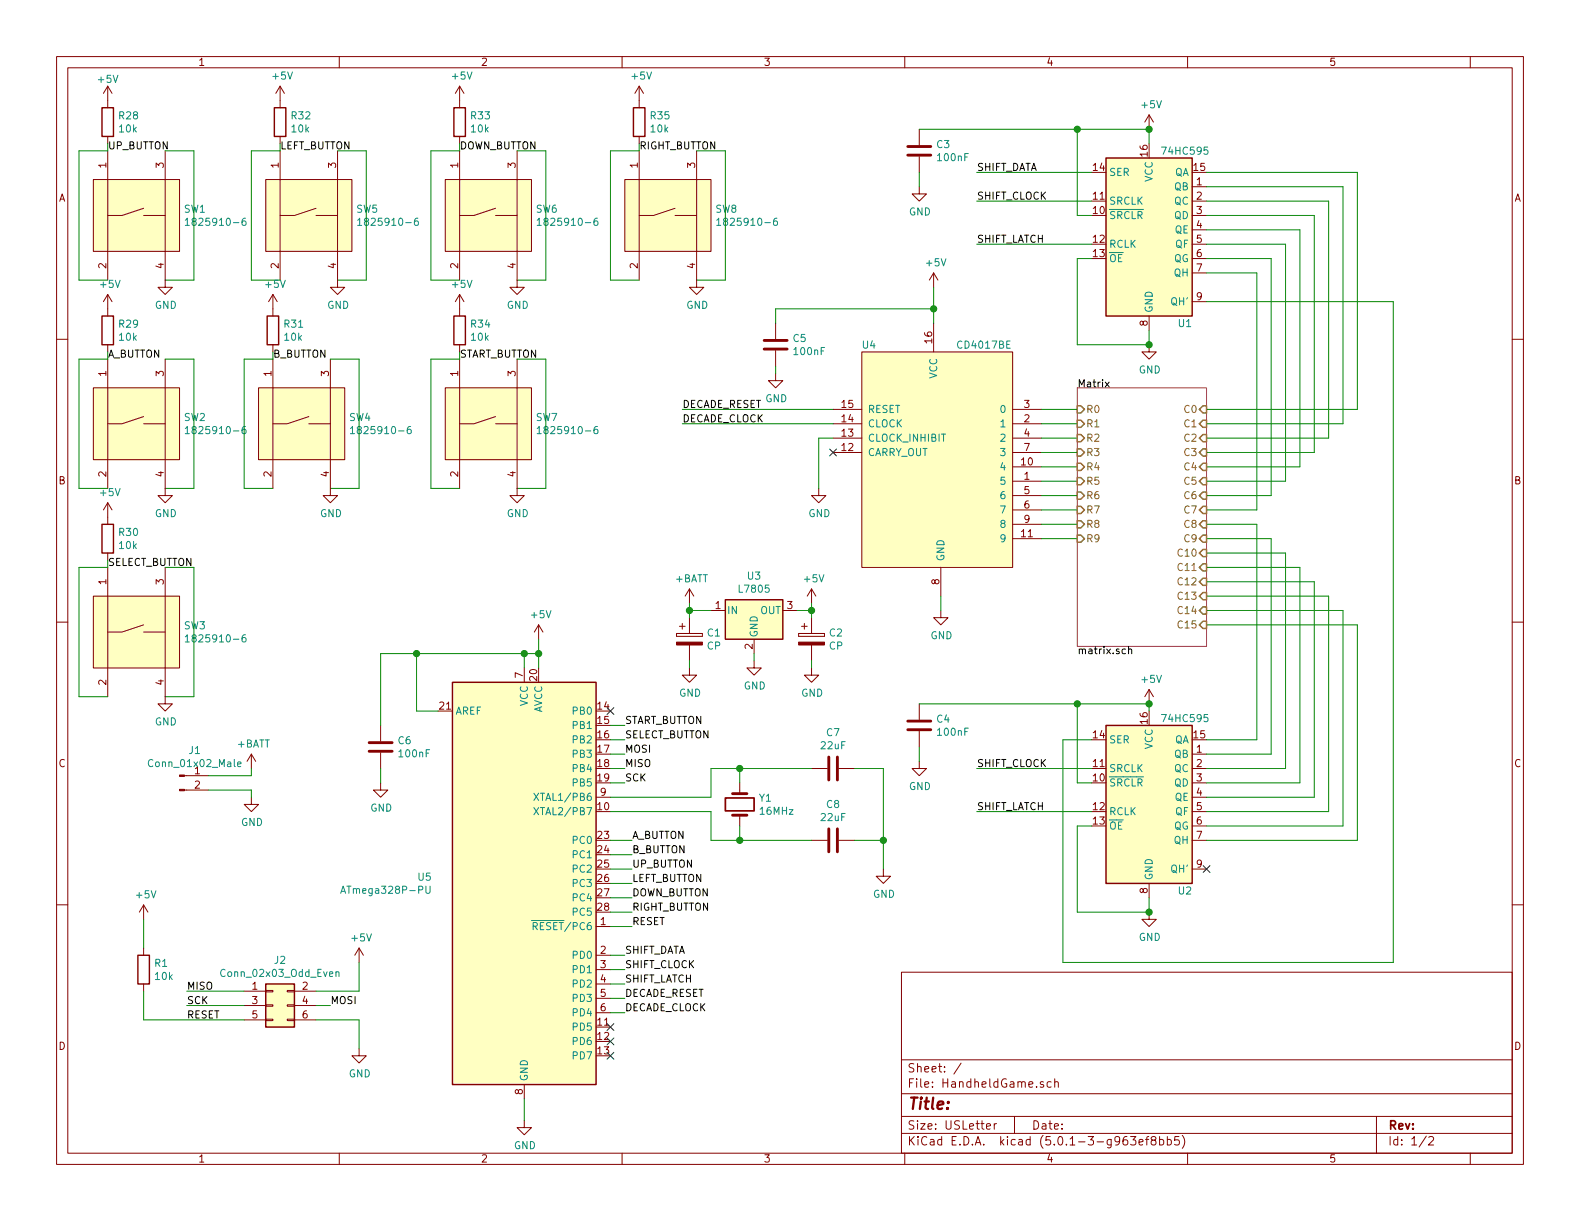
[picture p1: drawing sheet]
EESchema Schematic File Version 4
LIBS:HandheldGame-cache
EELAYER 26 0
EELAYER END
$Descr USLetter 11000 8500
encoding utf-8
Sheet 1 2
Title ""
Date ""
Rev ""
Comp ""
Comment1 ""
Comment2 ""
Comment3 ""
Comment4 ""
$EndDescr
$Comp
L 74xx:74HC595 U2
U 1 1
P 8000 5550
F 0 "U2" H 8250 4900 50  0000 C CNN
F 1 "74HC595" H 8250 6100 50  0000 C CNN
F 2 "Housings_DIP:DIP-16_W7.62mm" H 8000 5550 50  0001 C CNN
F 3 "http://www.ti.com/lit/ds/symlink/sn74hc595.pdf" H 8000 5550 50  0001 C CNN
	1    8000 5550
	1    0    0    -1  
$EndComp
Wire Wire Line
	8400 5150 8750 5150
Wire Wire Line
	8750 5150 8750 3650
Wire Wire Line
	8750 3650 8400 3650
Wire Wire Line
	8400 3750 8850 3750
Wire Wire Line
	8850 3750 8850 5250
Wire Wire Line
	8850 5250 8400 5250
Wire Wire Line
	8400 3850 8950 3850
Wire Wire Line
	8950 3850 8950 5350
Wire Wire Line
	8950 5350 8400 5350
Wire Wire Line
	8400 3950 9050 3950
Wire Wire Line
	9050 3950 9050 5450
Wire Wire Line
	9050 5450 8400 5450
Wire Wire Line
	8400 4050 9150 4050
Wire Wire Line
	9150 4050 9150 5550
Wire Wire Line
	9150 5550 8400 5550
Wire Wire Line
	8400 4150 9250 4150
Wire Wire Line
	9250 4150 9250 5650
Wire Wire Line
	9250 5650 8400 5650
Wire Wire Line
	8400 4250 9350 4250
Wire Wire Line
	9350 4250 9350 5750
Wire Wire Line
	9350 5750 8400 5750
Wire Wire Line
	8400 4350 9450 4350
Wire Wire Line
	9450 4350 9450 5850
Wire Wire Line
	9450 5850 8400 5850
$Comp
L 74xx:74HC595 U1
U 1 1
P 8000 1600
F 0 "U1" H 8250 950 50  0000 C CNN
F 1 "74HC595" H 8250 2150 50  0000 C CNN
F 2 "Housings_DIP:DIP-16_W7.62mm" H 8000 1600 50  0001 C CNN
F 3 "http://www.ti.com/lit/ds/symlink/sn74hc595.pdf" H 8000 1600 50  0001 C CNN
	1    8000 1600
	1    0    0    -1  
$EndComp
Wire Wire Line
	8400 3550 8750 3550
Wire Wire Line
	8750 3550 8750 1900
Wire Wire Line
	8750 1900 8400 1900
Wire Wire Line
	8400 3450 8850 3450
Wire Wire Line
	8850 3450 8850 1800
Wire Wire Line
	8850 1800 8400 1800
Wire Wire Line
	8400 3350 8950 3350
Wire Wire Line
	8950 3350 8950 1700
Wire Wire Line
	8950 1700 8400 1700
Wire Wire Line
	8400 3250 9050 3250
Wire Wire Line
	9050 3250 9050 1600
Wire Wire Line
	9050 1600 8400 1600
Wire Wire Line
	8400 3150 9150 3150
Wire Wire Line
	9150 3150 9150 1500
Wire Wire Line
	9150 1500 8400 1500
Wire Wire Line
	8400 3050 9250 3050
Wire Wire Line
	9250 3050 9250 1400
Wire Wire Line
	9250 1400 8400 1400
Wire Wire Line
	8400 2950 9350 2950
Wire Wire Line
	9350 2950 9350 1300
Wire Wire Line
	9350 1300 8400 1300
Wire Wire Line
	8400 2850 9450 2850
Wire Wire Line
	9450 2850 9450 1200
Wire Wire Line
	9450 1200 8400 1200
$Comp
L Regulator_Linear:L7805 U3
U 1 1
P 5250 4250
F 0 "U3" H 5250 4492 50  0000 C CNN
F 1 "L7805" H 5250 4401 50  0000 C CNN
F 2 "TO_SOT_Packages_THT:TO-220-3_Vertical" H 5275 4100 50  0001 L CIN
F 3 "http://www.st.com/content/ccc/resource/technical/document/datasheet/41/4f/b3/b0/12/d4/47/88/CD00000444.pdf/files/CD00000444.pdf/jcr:content/translations/en.CD00000444.pdf" H 5250 4200 50  0001 C CNN
	1    5250 4250
	1    0    0    -1  
$EndComp
$Comp
L Device:CP C2
U 1 1
P 5650 4450
F 0 "C2" H 5768 4496 50  0000 L CNN
F 1 "CP" H 5768 4405 50  0000 L CNN
F 2 "Capacitors_THT:CP_Radial_D5.0mm_P2.50mm" H 5688 4300 50  0001 C CNN
F 3 "~" H 5650 4450 50  0001 C CNN
	1    5650 4450
	1    0    0    -1  
$EndComp
$Comp
L Device:CP C1
U 1 1
P 4800 4450
F 0 "C1" H 4918 4496 50  0000 L CNN
F 1 "CP" H 4918 4405 50  0000 L CNN
F 2 "Capacitors_THT:CP_Radial_D5.0mm_P2.50mm" H 4838 4300 50  0001 C CNN
F 3 "~" H 4800 4450 50  0001 C CNN
	1    4800 4450
	1    0    0    -1  
$EndComp
$Comp
L Connector:Conn_01x02_Male J1
U 1 1
P 1250 5400
F 0 "J1" H 1356 5578 50  0000 C CNN
F 1 "Conn_01x02_Male" H 1356 5487 50  0000 C CNN
F 2 "Pin_Headers:Pin_Header_Straight_1x02_Pitch2.54mm" H 1250 5400 50  0001 C CNN
F 3 "~" H 1250 5400 50  0001 C CNN
	1    1250 5400
	1    0    0    -1  
$EndComp
$Comp
L power:GND #PWR07
U 1 1
P 5650 4650
F 0 "#PWR07" H 5650 4400 50  0001 C CNN
F 1 "GND" H 5655 4477 50  0000 C CNN
F 2 "" H 5650 4650 50  0001 C CNN
F 3 "" H 5650 4650 50  0001 C CNN
	1    5650 4650
	1    0    0    -1  
$EndComp
$Comp
L power:GND #PWR02
U 1 1
P 4800 4650
F 0 "#PWR02" H 4800 4400 50  0001 C CNN
F 1 "GND" H 4805 4477 50  0000 C CNN
F 2 "" H 4800 4650 50  0001 C CNN
F 3 "" H 4800 4650 50  0001 C CNN
	1    4800 4650
	1    0    0    -1  
$EndComp
$Comp
L power:GND #PWR04
U 1 1
P 1750 5550
F 0 "#PWR04" H 1750 5300 50  0001 C CNN
F 1 "GND" H 1755 5377 50  0000 C CNN
F 2 "" H 1750 5550 50  0001 C CNN
F 3 "" H 1750 5550 50  0001 C CNN
	1    1750 5550
	1    0    0    -1  
$EndComp
$Comp
L power:+BATT #PWR01
U 1 1
P 4800 4200
F 0 "#PWR01" H 4800 4050 50  0001 C CNN
F 1 "+BATT" H 4815 4373 50  0000 C CNN
F 2 "" H 4800 4200 50  0001 C CNN
F 3 "" H 4800 4200 50  0001 C CNN
	1    4800 4200
	1    0    0    -1  
$EndComp
$Comp
L power:+5V #PWR06
U 1 1
P 5650 4200
F 0 "#PWR06" H 5650 4050 50  0001 C CNN
F 1 "+5V" H 5665 4373 50  0000 C CNN
F 2 "" H 5650 4200 50  0001 C CNN
F 3 "" H 5650 4200 50  0001 C CNN
	1    5650 4200
	1    0    0    -1  
$EndComp
Wire Wire Line
	4800 4200 4800 4250
Wire Wire Line
	4800 4250 4950 4250
Connection ~ 4800 4250
Wire Wire Line
	4800 4250 4800 4300
Wire Wire Line
	5650 4300 5650 4250
Wire Wire Line
	5650 4250 5550 4250
Connection ~ 5650 4250
Wire Wire Line
	5650 4250 5650 4200
Wire Wire Line
	4800 4600 4800 4650
Wire Wire Line
	5650 4600 5650 4650
$Comp
L power:GND #PWR05
U 1 1
P 5250 4600
F 0 "#PWR05" H 5250 4350 50  0001 C CNN
F 1 "GND" H 5255 4427 50  0000 C CNN
F 2 "" H 5250 4600 50  0001 C CNN
F 3 "" H 5250 4600 50  0001 C CNN
	1    5250 4600
	1    0    0    -1  
$EndComp
Wire Wire Line
	5250 4600 5250 4550
$Comp
L power:+BATT #PWR03
U 1 1
P 1750 5350
F 0 "#PWR03" H 1750 5200 50  0001 C CNN
F 1 "+BATT" H 1765 5523 50  0000 C CNN
F 2 "" H 1750 5350 50  0001 C CNN
F 3 "" H 1750 5350 50  0001 C CNN
	1    1750 5350
	1    0    0    -1  
$EndComp
Wire Wire Line
	1450 5400 1750 5400
Wire Wire Line
	1750 5400 1750 5350
Wire Wire Line
	1450 5500 1750 5500
Wire Wire Line
	1750 5500 1750 5550
$Comp
L power:+5V #PWR010
U 1 1
P 8000 900
F 0 "#PWR010" H 8000 750 50  0001 C CNN
F 1 "+5V" H 8015 1073 50  0000 C CNN
F 2 "" H 8000 900 50  0001 C CNN
F 3 "" H 8000 900 50  0001 C CNN
	1    8000 900 
	1    0    0    -1  
$EndComp
Wire Wire Line
	8000 900  8000 1000
$Comp
L power:GND #PWR011
U 1 1
P 8000 2400
F 0 "#PWR011" H 8000 2150 50  0001 C CNN
F 1 "GND" H 8005 2227 50  0000 C CNN
F 2 "" H 8000 2400 50  0001 C CNN
F 3 "" H 8000 2400 50  0001 C CNN
	1    8000 2400
	1    0    0    -1  
$EndComp
Wire Wire Line
	8000 2300 8000 2400
$Comp
L power:+5V #PWR012
U 1 1
P 8000 4900
F 0 "#PWR012" H 8000 4750 50  0001 C CNN
F 1 "+5V" H 8015 5073 50  0000 C CNN
F 2 "" H 8000 4900 50  0001 C CNN
F 3 "" H 8000 4900 50  0001 C CNN
	1    8000 4900
	1    0    0    -1  
$EndComp
Wire Wire Line
	8000 4900 8000 4950
$Comp
L power:GND #PWR013
U 1 1
P 8000 6350
F 0 "#PWR013" H 8000 6100 50  0001 C CNN
F 1 "GND" H 8005 6177 50  0000 C CNN
F 2 "" H 8000 6350 50  0001 C CNN
F 3 "" H 8000 6350 50  0001 C CNN
	1    8000 6350
	1    0    0    -1  
$EndComp
Wire Wire Line
	8000 6250 8000 6350
Wire Wire Line
	7600 5750 7500 5750
Wire Wire Line
	7600 1500 7500 1500
Wire Wire Line
	7500 1500 7500 900 
Wire Wire Line
	7500 900  8000 900 
Connection ~ 8000 900 
Connection ~ 8000 2400
Wire Wire Line
	7500 1800 7500 2400
Wire Wire Line
	7500 1800 7600 1800
Wire Wire Line
	7500 2400 8000 2400
Connection ~ 8000 6350
Wire Wire Line
	7500 4900 8000 4900
Connection ~ 8000 4900
Wire Wire Line
	7500 5750 7500 6350
Wire Wire Line
	7500 6350 8000 6350
Wire Wire Line
	7600 5450 7500 5450
Wire Wire Line
	7500 4900 7500 5450
Wire Wire Line
	8400 2100 9700 2100
Wire Wire Line
	9700 2100 9700 6700
Wire Wire Line
	9700 6700 7400 6700
Wire Wire Line
	7400 6700 7400 5150
Wire Wire Line
	7400 5150 7600 5150
Text Label 6800 5650 0    50   ~ 0
SHIFT_LATCH
Text Label 6800 5350 0    50   ~ 0
SHIFT_CLOCK
Wire Wire Line
	6800 5350 7600 5350
Wire Wire Line
	6800 5650 7600 5650
Text Label 6800 1200 0    50   ~ 0
SHIFT_DATA
Wire Wire Line
	6800 1200 7600 1200
Text Label 6800 1400 0    50   ~ 0
SHIFT_CLOCK
Text Label 6800 1700 0    50   ~ 0
SHIFT_LATCH
Wire Wire Line
	6800 1700 7600 1700
Wire Wire Line
	7600 1400 6800 1400
$Comp
L Device:C C3
U 1 1
P 6400 1050
F 0 "C3" H 6515 1096 50  0000 L CNN
F 1 "100nF" H 6515 1005 50  0000 L CNN
F 2 "Capacitors_THT:C_Rect_L4.6mm_W2.0mm_P2.50mm_MKS02_FKP02" H 6438 900 50  0001 C CNN
F 3 "~" H 6400 1050 50  0001 C CNN
	1    6400 1050
	1    0    0    -1  
$EndComp
$Comp
L Device:C C4
U 1 1
P 6400 5050
F 0 "C4" H 6515 5096 50  0000 L CNN
F 1 "100nF" H 6515 5005 50  0000 L CNN
F 2 "Capacitors_THT:C_Rect_L4.6mm_W2.0mm_P2.50mm_MKS02_FKP02" H 6438 4900 50  0001 C CNN
F 3 "~" H 6400 5050 50  0001 C CNN
	1    6400 5050
	1    0    0    -1  
$EndComp
Wire Wire Line
	6400 4900 7500 4900
Connection ~ 7500 4900
Wire Wire Line
	7500 900  6400 900 
Connection ~ 7500 900 
$Comp
L power:GND #PWR08
U 1 1
P 6400 1300
F 0 "#PWR08" H 6400 1050 50  0001 C CNN
F 1 "GND" H 6405 1127 50  0000 C CNN
F 2 "" H 6400 1300 50  0001 C CNN
F 3 "" H 6400 1300 50  0001 C CNN
	1    6400 1300
	1    0    0    -1  
$EndComp
$Comp
L power:GND #PWR09
U 1 1
P 6400 5300
F 0 "#PWR09" H 6400 5050 50  0001 C CNN
F 1 "GND" H 6405 5127 50  0000 C CNN
F 2 "" H 6400 5300 50  0001 C CNN
F 3 "" H 6400 5300 50  0001 C CNN
	1    6400 5300
	1    0    0    -1  
$EndComp
Wire Wire Line
	6400 5300 6400 5200
Wire Wire Line
	6400 1300 6400 1200
$Comp
L HandheldGameSymbols:CD4017BE U4
U 1 1
P 6000 2450
F 0 "U4" H 6050 2500 50  0000 C CNN
F 1 "CD4017BE" H 6850 2500 50  0000 C CNN
F 2 "Housings_DIP:DIP-16_W7.62mm" H 6000 2450 50  0001 C CNN
F 3 "http://www.ti.com/lit/ds/schs027c/schs027c.pdf" H 6000 2450 50  0001 C CNN
	1    6000 2450
	1    0    0    -1  
$EndComp
Wire Wire Line
	7250 2850 7500 2850
Wire Wire Line
	7250 2950 7500 2950
Wire Wire Line
	7250 3050 7500 3050
Wire Wire Line
	7250 3150 7500 3150
Wire Wire Line
	7250 3250 7500 3250
Wire Wire Line
	7250 3350 7500 3350
Wire Wire Line
	7250 3450 7500 3450
Wire Wire Line
	7250 3550 7500 3550
Wire Wire Line
	7250 3650 7500 3650
Wire Wire Line
	7250 3750 7500 3750
$Comp
L power:GND #PWR0102
U 1 1
P 6550 4250
F 0 "#PWR0102" H 6550 4000 50  0001 C CNN
F 1 "GND" H 6555 4077 50  0000 C CNN
F 2 "" H 6550 4250 50  0001 C CNN
F 3 "" H 6550 4250 50  0001 C CNN
	1    6550 4250
	1    0    0    -1  
$EndComp
$Comp
L Device:C C5
U 1 1
P 5400 2400
F 0 "C5" H 5515 2446 50  0000 L CNN
F 1 "100nF" H 5515 2355 50  0000 L CNN
F 2 "Capacitors_THT:C_Rect_L4.6mm_W2.0mm_P2.50mm_MKS02_FKP02" H 5438 2250 50  0001 C CNN
F 3 "~" H 5400 2400 50  0001 C CNN
	1    5400 2400
	1    0    0    -1  
$EndComp
$Comp
L power:+5V #PWR0103
U 1 1
P 6500 2000
F 0 "#PWR0103" H 6500 1850 50  0001 C CNN
F 1 "+5V" H 6515 2173 50  0000 C CNN
F 2 "" H 6500 2000 50  0001 C CNN
F 3 "" H 6500 2000 50  0001 C CNN
	1    6500 2000
	1    0    0    -1  
$EndComp
Wire Wire Line
	6500 2250 6500 2150
Wire Wire Line
	5400 2250 5400 2150
Wire Wire Line
	5400 2150 6500 2150
Connection ~ 6500 2150
Wire Wire Line
	6500 2150 6500 2000
$Comp
L power:GND #PWR0104
U 1 1
P 5400 2600
F 0 "#PWR0104" H 5400 2350 50  0001 C CNN
F 1 "GND" H 5405 2427 50  0000 C CNN
F 2 "" H 5400 2600 50  0001 C CNN
F 3 "" H 5400 2600 50  0001 C CNN
	1    5400 2600
	1    0    0    -1  
$EndComp
Wire Wire Line
	5400 2600 5400 2550
$Comp
L power:GND #PWR0105
U 1 1
P 5700 3400
F 0 "#PWR0105" H 5700 3150 50  0001 C CNN
F 1 "GND" H 5705 3227 50  0000 C CNN
F 2 "" H 5700 3400 50  0001 C CNN
F 3 "" H 5700 3400 50  0001 C CNN
	1    5700 3400
	1    0    0    -1  
$EndComp
Wire Wire Line
	5800 3050 5700 3050
Wire Wire Line
	5700 3050 5700 3400
Text Label 4750 2850 0    50   ~ 0
DECADE_RESET
Text Label 4750 2950 0    50   ~ 0
DECADE_CLOCK
Wire Wire Line
	4750 2950 5800 2950
Wire Wire Line
	4750 2850 5800 2850
$Comp
L MCU_Microchip_ATmega:ATmega328P-PU U5
U 1 1
P 3650 6150
F 0 "U5" H 3009 6196 50  0000 R CNN
F 1 "ATmega328P-PU" H 3009 6105 50  0000 R CNN
F 2 "Housings_DIP:DIP-28_W7.62mm" H 3650 6150 50  0001 C CIN
F 3 "http://ww1.microchip.com/downloads/en/DeviceDoc/ATmega328_P%20AVR%20MCU%20with%20picoPower%20Technology%20Data%20Sheet%2040001984A.pdf" H 3650 6150 50  0001 C CNN
	1    3650 6150
	1    0    0    -1  
$EndComp
$Comp
L power:GND #PWR0106
U 1 1
P 3650 7800
F 0 "#PWR0106" H 3650 7550 50  0001 C CNN
F 1 "GND" H 3655 7627 50  0000 C CNN
F 2 "" H 3650 7800 50  0001 C CNN
F 3 "" H 3650 7800 50  0001 C CNN
	1    3650 7800
	1    0    0    -1  
$EndComp
$Comp
L power:GND #PWR0107
U 1 1
P 2650 5450
F 0 "#PWR0107" H 2650 5200 50  0001 C CNN
F 1 "GND" H 2655 5277 50  0000 C CNN
F 2 "" H 2650 5450 50  0001 C CNN
F 3 "" H 2650 5450 50  0001 C CNN
	1    2650 5450
	1    0    0    -1  
$EndComp
$Comp
L power:+5V #PWR0108
U 1 1
P 3750 4450
F 0 "#PWR0108" H 3750 4300 50  0001 C CNN
F 1 "+5V" H 3765 4623 50  0000 C CNN
F 2 "" H 3750 4450 50  0001 C CNN
F 3 "" H 3750 4450 50  0001 C CNN
	1    3750 4450
	1    0    0    -1  
$EndComp
Wire Wire Line
	3750 4450 3750 4550
Wire Wire Line
	3750 4550 3650 4550
Wire Wire Line
	3650 4550 3650 4650
Connection ~ 3750 4550
Wire Wire Line
	3750 4550 3750 4650
$Comp
L Device:C C6
U 1 1
P 2650 5200
F 0 "C6" H 2765 5246 50  0000 L CNN
F 1 "100nF" H 2765 5155 50  0000 L CNN
F 2 "Capacitors_THT:C_Rect_L4.6mm_W2.0mm_P2.50mm_MKS02_FKP02" H 2688 5050 50  0001 C CNN
F 3 "~" H 2650 5200 50  0001 C CNN
	1    2650 5200
	1    0    0    -1  
$EndComp
Wire Wire Line
	2650 5450 2650 5350
Wire Wire Line
	2650 5050 2650 4550
Wire Wire Line
	2650 4550 2900 4550
Connection ~ 3650 4550
Wire Wire Line
	2900 4950 2900 4550
Connection ~ 2900 4550
Wire Wire Line
	2900 4550 3650 4550
Wire Wire Line
	2900 4950 3050 4950
Text Label 4350 6650 0    50   ~ 0
SHIFT_DATA
Text Label 4350 6750 0    50   ~ 0
SHIFT_CLOCK
Text Label 4350 6850 0    50   ~ 0
SHIFT_LATCH
Text Label 4350 6950 0    50   ~ 0
DECADE_RESET
Text Label 4350 7050 0    50   ~ 0
DECADE_CLOCK
Wire Wire Line
	4350 6650 4250 6650
Wire Wire Line
	4250 6750 4350 6750
Wire Wire Line
	4250 6850 4350 6850
Wire Wire Line
	4250 6950 4350 6950
Wire Wire Line
	4250 7050 4350 7050
$Comp
L Device:Crystal Y1
U 1 1
P 5150 5600
F 0 "Y1" V 5104 5731 50  0000 L CNN
F 1 "16MHz" V 5195 5731 50  0000 L CNN
F 2 "Crystals:Crystal_HC49-U_Vertical" H 5150 5600 50  0001 C CNN
F 3 "~" H 5150 5600 50  0001 C CNN
	1    5150 5600
	0    1    1    0   
$EndComp
$Comp
L Device:C C7
U 1 1
P 5800 5350
F 0 "C7" V 5548 5350 50  0000 C CNN
F 1 "22uF" V 5639 5350 50  0000 C CNN
F 2 "Capacitors_THT:C_Rect_L4.6mm_W2.0mm_P2.50mm_MKS02_FKP02" H 5838 5200 50  0001 C CNN
F 3 "~" H 5800 5350 50  0001 C CNN
	1    5800 5350
	0    1    1    0   
$EndComp
$Comp
L Device:C C8
U 1 1
P 5800 5850
F 0 "C8" V 5548 5850 50  0000 C CNN
F 1 "22uF" V 5639 5850 50  0000 C CNN
F 2 "Capacitors_THT:C_Rect_L4.6mm_W2.0mm_P2.50mm_MKS02_FKP02" H 5838 5700 50  0001 C CNN
F 3 "~" H 5800 5850 50  0001 C CNN
	1    5800 5850
	0    1    1    0   
$EndComp
Wire Wire Line
	4950 5850 5150 5850
Wire Wire Line
	5650 5350 5150 5350
Wire Wire Line
	5150 5450 5150 5350
Wire Wire Line
	5150 5350 4950 5350
Wire Wire Line
	5150 5750 5150 5850
Wire Wire Line
	5150 5850 5650 5850
$Comp
L power:GND #PWR0101
U 1 1
P 6150 6050
F 0 "#PWR0101" H 6150 5800 50  0001 C CNN
F 1 "GND" H 6155 5877 50  0000 C CNN
F 2 "" H 6150 6050 50  0001 C CNN
F 3 "" H 6150 6050 50  0001 C CNN
	1    6150 6050
	1    0    0    -1  
$EndComp
Wire Wire Line
	5950 5850 6150 5850
Wire Wire Line
	6150 5850 6150 6050
Wire Wire Line
	5950 5350 6150 5350
Wire Wire Line
	6150 5350 6150 5850
Connection ~ 6150 5850
Text Label 4400 6450 0    50   ~ 0
RESET
Wire Wire Line
	4400 6450 4250 6450
$Comp
L Connector_Generic:Conn_02x03_Odd_Even J2
U 1 1
P 1900 7000
F 0 "J2" H 1950 7317 50  0000 C CNN
F 1 "Conn_02x03_Odd_Even" H 1950 7226 50  0000 C CNN
F 2 "HandheldGameFootprints:ISP_Header" H 1900 7000 50  0001 C CNN
F 3 "~" H 1900 7000 50  0001 C CNN
	1    1900 7000
	1    0    0    -1  
$EndComp
$Comp
L power:+5V #PWR0109
U 1 1
P 2500 6700
F 0 "#PWR0109" H 2500 6550 50  0001 C CNN
F 1 "+5V" H 2515 6873 50  0000 C CNN
F 2 "" H 2500 6700 50  0001 C CNN
F 3 "" H 2500 6700 50  0001 C CNN
	1    2500 6700
	1    0    0    -1  
$EndComp
Wire Wire Line
	2500 6700 2500 6900
Wire Wire Line
	2500 6900 2200 6900
$Comp
L power:GND #PWR0110
U 1 1
P 2500 7300
F 0 "#PWR0110" H 2500 7050 50  0001 C CNN
F 1 "GND" H 2505 7127 50  0000 C CNN
F 2 "" H 2500 7300 50  0001 C CNN
F 3 "" H 2500 7300 50  0001 C CNN
	1    2500 7300
	1    0    0    -1  
$EndComp
Wire Wire Line
	2500 7300 2500 7100
Wire Wire Line
	2500 7100 2200 7100
Text Label 2300 7000 0    50   ~ 0
MOSI
Text Label 1300 6900 0    50   ~ 0
MISO
Text Label 1300 7000 0    50   ~ 0
SCK
Text Label 1300 7100 0    50   ~ 0
RESET
Wire Wire Line
	1300 6900 1700 6900
Wire Wire Line
	1300 7000 1700 7000
Wire Wire Line
	2200 7000 2300 7000
Wire Wire Line
	3650 7650 3650 7800
$Comp
L Device:R R1
U 1 1
P 1000 6750
F 0 "R1" H 1070 6796 50  0000 L CNN
F 1 "10k" H 1070 6705 50  0000 L CNN
F 2 "Resistors_THT:R_Axial_DIN0207_L6.3mm_D2.5mm_P2.54mm_Vertical" V 930 6750 50  0001 C CNN
F 3 "~" H 1000 6750 50  0001 C CNN
	1    1000 6750
	1    0    0    -1  
$EndComp
$Comp
L power:+5V #PWR0111
U 1 1
P 1000 6400
F 0 "#PWR0111" H 1000 6250 50  0001 C CNN
F 1 "+5V" H 1015 6573 50  0000 C CNN
F 2 "" H 1000 6400 50  0001 C CNN
F 3 "" H 1000 6400 50  0001 C CNN
	1    1000 6400
	1    0    0    -1  
$EndComp
Wire Wire Line
	1000 6400 1000 6600
Wire Wire Line
	1000 6900 1000 7100
Wire Wire Line
	1000 7100 1700 7100
Text Label 4350 5450 0    50   ~ 0
SCK
Text Label 4350 5350 0    50   ~ 0
MISO
Text Label 4350 5250 0    50   ~ 0
MOSI
Wire Wire Line
	4350 5250 4250 5250
Wire Wire Line
	4250 5350 4350 5350
Wire Wire Line
	4350 5450 4250 5450
$Sheet
S 7500 2700 900  1800
U 60D8EB55
F0 "Matrix" 50
F1 "matrix.sch" 50
F2 "C15" I R 8400 4350 50 
F3 "C14" I R 8400 4250 50 
F4 "C13" I R 8400 4150 50 
F5 "C12" I R 8400 4050 50 
F6 "C11" I R 8400 3950 50 
F7 "C10" I R 8400 3850 50 
F8 "C9" I R 8400 3750 50 
F9 "C8" I R 8400 3650 50 
F10 "C7" I R 8400 3550 50 
F11 "C6" I R 8400 3450 50 
F12 "C5" I R 8400 3350 50 
F13 "C4" I R 8400 3250 50 
F14 "C3" I R 8400 3150 50 
F15 "C2" I R 8400 3050 50 
F16 "C1" I R 8400 2950 50 
F17 "C0" I R 8400 2850 50 
F18 "R0" I L 7500 2850 50 
F19 "R1" I L 7500 2950 50 
F20 "R2" I L 7500 3050 50 
F21 "R3" I L 7500 3150 50 
F22 "R4" I L 7500 3250 50 
F23 "R5" I L 7500 3350 50 
F24 "R6" I L 7500 3450 50 
F25 "R7" I L 7500 3550 50 
F26 "R8" I L 7500 3650 50 
F27 "R9" I L 7500 3750 50 
$EndSheet
Wire Wire Line
	6550 4150 6550 4250
$Comp
L HandheldGameSymbols:1825910-6 SW1
U 1 1
P 750 1050
F 0 "SW1" H 1278 646 50  0000 L CNN
F 1 "1825910-6" H 1278 555 50  0000 L CNN
F 2 "HandheldGameFootprints:1825910-6" H 550 1050 50  0001 C CNN
F 3 "https://www.te.com/commerce/DocumentDelivery/DDEController?Action=srchrtrv&DocNm=1825910&DocType=Customer+Drawing&DocLang=English" H 550 1050 50  0001 C CNN
	1    750  1050
	1    0    0    -1  
$EndComp
$Comp
L Device:R R28
U 1 1
P 750 850
F 0 "R28" H 820 896 50  0000 L CNN
F 1 "10k" H 820 805 50  0000 L CNN
F 2 "Resistors_THT:R_Axial_DIN0207_L6.3mm_D2.5mm_P2.54mm_Vertical" V 680 850 50  0001 C CNN
F 3 "~" H 750 850 50  0001 C CNN
	1    750  850 
	1    0    0    -1  
$EndComp
$Comp
L power:+5V #PWR0113
U 1 1
P 750 700
F 0 "#PWR0113" H 750 550 50  0001 C CNN
F 1 "+5V" H 750 850 50  0000 C CNN
F 2 "" H 750 700 50  0001 C CNN
F 3 "" H 750 700 50  0001 C CNN
	1    750  700 
	1    0    0    -1  
$EndComp
Wire Wire Line
	550  1950 750  1950
Wire Wire Line
	1150 1950 1350 1950
Wire Wire Line
	1350 1950 1350 1050
Wire Wire Line
	1350 1050 1150 1050
Wire Wire Line
	750  1050 550  1050
Wire Wire Line
	550  1050 550  1950
Text Label 750  1050 0    50   ~ 0
UP_BUTTON
$Comp
L HandheldGameSymbols:1825910-6 SW5
U 1 1
P 1950 1050
F 0 "SW5" H 2478 646 50  0000 L CNN
F 1 "1825910-6" H 2478 555 50  0000 L CNN
F 2 "HandheldGameFootprints:1825910-6" H 1750 1050 50  0001 C CNN
F 3 "https://www.te.com/commerce/DocumentDelivery/DDEController?Action=srchrtrv&DocNm=1825910&DocType=Customer+Drawing&DocLang=English" H 1750 1050 50  0001 C CNN
	1    1950 1050
	1    0    0    -1  
$EndComp
$Comp
L Device:R R32
U 1 1
P 1950 850
F 0 "R32" H 2020 896 50  0000 L CNN
F 1 "10k" H 2020 805 50  0000 L CNN
F 2 "Resistors_THT:R_Axial_DIN0207_L6.3mm_D2.5mm_P2.54mm_Vertical" V 1880 850 50  0001 C CNN
F 3 "~" H 1950 850 50  0001 C CNN
	1    1950 850 
	1    0    0    -1  
$EndComp
$Comp
L power:+5V #PWR0114
U 1 1
P 1950 700
F 0 "#PWR0114" H 1950 550 50  0001 C CNN
F 1 "+5V" H 1965 873 50  0000 C CNN
F 2 "" H 1950 700 50  0001 C CNN
F 3 "" H 1950 700 50  0001 C CNN
	1    1950 700 
	1    0    0    -1  
$EndComp
Wire Wire Line
	1750 1950 1950 1950
Wire Wire Line
	2350 1950 2550 1950
Wire Wire Line
	2550 1950 2550 1050
Wire Wire Line
	2550 1050 2350 1050
Wire Wire Line
	1950 1050 1750 1050
Wire Wire Line
	1750 1050 1750 1950
Text Label 1950 1050 0    50   ~ 0
LEFT_BUTTON
$Comp
L HandheldGameSymbols:1825910-6 SW6
U 1 1
P 3200 1050
F 0 "SW6" H 3728 646 50  0000 L CNN
F 1 "1825910-6" H 3728 555 50  0000 L CNN
F 2 "HandheldGameFootprints:1825910-6" H 3000 1050 50  0001 C CNN
F 3 "https://www.te.com/commerce/DocumentDelivery/DDEController?Action=srchrtrv&DocNm=1825910&DocType=Customer+Drawing&DocLang=English" H 3000 1050 50  0001 C CNN
	1    3200 1050
	1    0    0    -1  
$EndComp
$Comp
L Device:R R33
U 1 1
P 3200 850
F 0 "R33" H 3270 896 50  0000 L CNN
F 1 "10k" H 3270 805 50  0000 L CNN
F 2 "Resistors_THT:R_Axial_DIN0207_L6.3mm_D2.5mm_P2.54mm_Vertical" V 3130 850 50  0001 C CNN
F 3 "~" H 3200 850 50  0001 C CNN
	1    3200 850 
	1    0    0    -1  
$EndComp
$Comp
L power:+5V #PWR0115
U 1 1
P 3200 700
F 0 "#PWR0115" H 3200 550 50  0001 C CNN
F 1 "+5V" H 3215 873 50  0000 C CNN
F 2 "" H 3200 700 50  0001 C CNN
F 3 "" H 3200 700 50  0001 C CNN
	1    3200 700 
	1    0    0    -1  
$EndComp
Wire Wire Line
	3000 1950 3200 1950
Wire Wire Line
	3600 1950 3800 1950
Wire Wire Line
	3800 1950 3800 1050
Wire Wire Line
	3800 1050 3600 1050
Wire Wire Line
	3200 1050 3000 1050
Wire Wire Line
	3000 1050 3000 1950
Text Label 3200 1050 0    50   ~ 0
DOWN_BUTTON
$Comp
L HandheldGameSymbols:1825910-6 SW8
U 1 1
P 4450 1050
F 0 "SW8" H 4978 646 50  0000 L CNN
F 1 "1825910-6" H 4978 555 50  0000 L CNN
F 2 "HandheldGameFootprints:1825910-6" H 4250 1050 50  0001 C CNN
F 3 "https://www.te.com/commerce/DocumentDelivery/DDEController?Action=srchrtrv&DocNm=1825910&DocType=Customer+Drawing&DocLang=English" H 4250 1050 50  0001 C CNN
	1    4450 1050
	1    0    0    -1  
$EndComp
$Comp
L Device:R R35
U 1 1
P 4450 850
F 0 "R35" H 4520 896 50  0000 L CNN
F 1 "10k" H 4520 805 50  0000 L CNN
F 2 "Resistors_THT:R_Axial_DIN0207_L6.3mm_D2.5mm_P2.54mm_Vertical" V 4380 850 50  0001 C CNN
F 3 "~" H 4450 850 50  0001 C CNN
	1    4450 850 
	1    0    0    -1  
$EndComp
$Comp
L power:+5V #PWR0116
U 1 1
P 4450 700
F 0 "#PWR0116" H 4450 550 50  0001 C CNN
F 1 "+5V" H 4465 873 50  0000 C CNN
F 2 "" H 4450 700 50  0001 C CNN
F 3 "" H 4450 700 50  0001 C CNN
	1    4450 700 
	1    0    0    -1  
$EndComp
Wire Wire Line
	4250 1950 4450 1950
Wire Wire Line
	4850 1950 5050 1950
Wire Wire Line
	5050 1950 5050 1050
Wire Wire Line
	5050 1050 4850 1050
Wire Wire Line
	4450 1050 4250 1050
Wire Wire Line
	4250 1050 4250 1950
Text Label 4450 1050 0    50   ~ 0
RIGHT_BUTTON
$Comp
L HandheldGameSymbols:1825910-6 SW2
U 1 1
P 750 2500
F 0 "SW2" H 1278 2096 50  0000 L CNN
F 1 "1825910-6" H 1278 2005 50  0000 L CNN
F 2 "HandheldGameFootprints:1825910-6" H 550 2500 50  0001 C CNN
F 3 "https://www.te.com/commerce/DocumentDelivery/DDEController?Action=srchrtrv&DocNm=1825910&DocType=Customer+Drawing&DocLang=English" H 550 2500 50  0001 C CNN
	1    750  2500
	1    0    0    -1  
$EndComp
$Comp
L Device:R R29
U 1 1
P 750 2300
F 0 "R29" H 820 2346 50  0000 L CNN
F 1 "10k" H 820 2255 50  0000 L CNN
F 2 "Resistors_THT:R_Axial_DIN0207_L6.3mm_D2.5mm_P2.54mm_Vertical" V 680 2300 50  0001 C CNN
F 3 "~" H 750 2300 50  0001 C CNN
	1    750  2300
	1    0    0    -1  
$EndComp
$Comp
L power:+5V #PWR0117
U 1 1
P 750 2150
F 0 "#PWR0117" H 750 2000 50  0001 C CNN
F 1 "+5V" H 765 2323 50  0000 C CNN
F 2 "" H 750 2150 50  0001 C CNN
F 3 "" H 750 2150 50  0001 C CNN
	1    750  2150
	1    0    0    -1  
$EndComp
Wire Wire Line
	550  3400 750  3400
Wire Wire Line
	1150 3400 1350 3400
Wire Wire Line
	1350 3400 1350 2500
Wire Wire Line
	1350 2500 1150 2500
Wire Wire Line
	750  2500 550  2500
Wire Wire Line
	550  2500 550  3400
Text Label 750  2500 0    50   ~ 0
A_BUTTON
$Comp
L HandheldGameSymbols:1825910-6 SW4
U 1 1
P 1900 2500
F 0 "SW4" H 2428 2096 50  0000 L CNN
F 1 "1825910-6" H 2428 2005 50  0000 L CNN
F 2 "HandheldGameFootprints:1825910-6" H 1700 2500 50  0001 C CNN
F 3 "https://www.te.com/commerce/DocumentDelivery/DDEController?Action=srchrtrv&DocNm=1825910&DocType=Customer+Drawing&DocLang=English" H 1700 2500 50  0001 C CNN
	1    1900 2500
	1    0    0    -1  
$EndComp
$Comp
L Device:R R31
U 1 1
P 1900 2300
F 0 "R31" H 1970 2346 50  0000 L CNN
F 1 "10k" H 1970 2255 50  0000 L CNN
F 2 "Resistors_THT:R_Axial_DIN0207_L6.3mm_D2.5mm_P2.54mm_Vertical" V 1830 2300 50  0001 C CNN
F 3 "~" H 1900 2300 50  0001 C CNN
	1    1900 2300
	1    0    0    -1  
$EndComp
$Comp
L power:+5V #PWR0118
U 1 1
P 1900 2150
F 0 "#PWR0118" H 1900 2000 50  0001 C CNN
F 1 "+5V" H 1915 2323 50  0000 C CNN
F 2 "" H 1900 2150 50  0001 C CNN
F 3 "" H 1900 2150 50  0001 C CNN
	1    1900 2150
	1    0    0    -1  
$EndComp
Wire Wire Line
	1700 3400 1900 3400
Wire Wire Line
	2300 3400 2500 3400
Wire Wire Line
	2500 3400 2500 2500
Wire Wire Line
	2500 2500 2300 2500
Wire Wire Line
	1900 2500 1700 2500
Wire Wire Line
	1700 2500 1700 3400
Text Label 1900 2500 0    50   ~ 0
B_BUTTON
$Comp
L HandheldGameSymbols:1825910-6 SW7
U 1 1
P 3200 2500
F 0 "SW7" H 3728 2096 50  0000 L CNN
F 1 "1825910-6" H 3728 2005 50  0000 L CNN
F 2 "HandheldGameFootprints:1825910-6" H 3000 2500 50  0001 C CNN
F 3 "https://www.te.com/commerce/DocumentDelivery/DDEController?Action=srchrtrv&DocNm=1825910&DocType=Customer+Drawing&DocLang=English" H 3000 2500 50  0001 C CNN
	1    3200 2500
	1    0    0    -1  
$EndComp
$Comp
L Device:R R34
U 1 1
P 3200 2300
F 0 "R34" H 3270 2346 50  0000 L CNN
F 1 "10k" H 3270 2255 50  0000 L CNN
F 2 "Resistors_THT:R_Axial_DIN0207_L6.3mm_D2.5mm_P2.54mm_Vertical" V 3130 2300 50  0001 C CNN
F 3 "~" H 3200 2300 50  0001 C CNN
	1    3200 2300
	1    0    0    -1  
$EndComp
$Comp
L power:+5V #PWR0119
U 1 1
P 3200 2150
F 0 "#PWR0119" H 3200 2000 50  0001 C CNN
F 1 "+5V" H 3215 2323 50  0000 C CNN
F 2 "" H 3200 2150 50  0001 C CNN
F 3 "" H 3200 2150 50  0001 C CNN
	1    3200 2150
	1    0    0    -1  
$EndComp
Wire Wire Line
	3000 3400 3200 3400
Wire Wire Line
	3600 3400 3800 3400
Wire Wire Line
	3800 3400 3800 2500
Wire Wire Line
	3800 2500 3600 2500
Wire Wire Line
	3200 2500 3000 2500
Wire Wire Line
	3000 2500 3000 3400
Text Label 3200 2500 0    50   ~ 0
START_BUTTON
$Comp
L HandheldGameSymbols:1825910-6 SW3
U 1 1
P 750 3950
F 0 "SW3" H 1278 3546 50  0000 L CNN
F 1 "1825910-6" H 1278 3455 50  0000 L CNN
F 2 "HandheldGameFootprints:1825910-6" H 550 3950 50  0001 C CNN
F 3 "https://www.te.com/commerce/DocumentDelivery/DDEController?Action=srchrtrv&DocNm=1825910&DocType=Customer+Drawing&DocLang=English" H 550 3950 50  0001 C CNN
	1    750  3950
	1    0    0    -1  
$EndComp
$Comp
L Device:R R30
U 1 1
P 750 3750
F 0 "R30" H 820 3796 50  0000 L CNN
F 1 "10k" H 820 3705 50  0000 L CNN
F 2 "Resistors_THT:R_Axial_DIN0207_L6.3mm_D2.5mm_P2.54mm_Vertical" V 680 3750 50  0001 C CNN
F 3 "~" H 750 3750 50  0001 C CNN
	1    750  3750
	1    0    0    -1  
$EndComp
$Comp
L power:+5V #PWR0120
U 1 1
P 750 3600
F 0 "#PWR0120" H 750 3450 50  0001 C CNN
F 1 "+5V" H 765 3773 50  0000 C CNN
F 2 "" H 750 3600 50  0001 C CNN
F 3 "" H 750 3600 50  0001 C CNN
	1    750  3600
	1    0    0    -1  
$EndComp
Wire Wire Line
	550  4850 750  4850
Wire Wire Line
	1150 4850 1350 4850
Wire Wire Line
	1350 4850 1350 3950
Wire Wire Line
	1350 3950 1150 3950
Wire Wire Line
	750  3950 550  3950
Wire Wire Line
	550  3950 550  4850
Text Label 750  3950 0    50   ~ 0
SELECT_BUTTON
Text Label 4400 5850 0    50   ~ 0
A_BUTTON
Text Label 4400 5950 0    50   ~ 0
B_BUTTON
Text Label 4400 6050 0    50   ~ 0
UP_BUTTON
Text Label 4400 6150 0    50   ~ 0
LEFT_BUTTON
Text Label 4400 6250 0    50   ~ 0
DOWN_BUTTON
Text Label 4400 6350 0    50   ~ 0
RIGHT_BUTTON
Text Label 4350 5050 0    50   ~ 0
START_BUTTON
Text Label 4350 5150 0    50   ~ 0
SELECT_BUTTON
Wire Wire Line
	4350 5150 4250 5150
Wire Wire Line
	4250 5050 4350 5050
Connection ~ 5150 5350
Connection ~ 5150 5850
Wire Wire Line
	4950 5550 4950 5350
Wire Wire Line
	4250 5550 4950 5550
Wire Wire Line
	4950 5850 4950 5650
Wire Wire Line
	4950 5650 4250 5650
Wire Wire Line
	4400 5850 4250 5850
Wire Wire Line
	4400 5950 4250 5950
Wire Wire Line
	4250 6050 4400 6050
Wire Wire Line
	4250 6150 4400 6150
Wire Wire Line
	4400 6250 4250 6250
Wire Wire Line
	4250 6350 4400 6350
Wire Wire Line
	750  1050 750  1000
Wire Wire Line
	1950 1000 1950 1050
Wire Wire Line
	3200 1050 3200 1000
Wire Wire Line
	4450 1050 4450 1000
Wire Wire Line
	750  2450 750  2500
Wire Wire Line
	1900 2450 1900 2500
Wire Wire Line
	3200 2450 3200 2500
Wire Wire Line
	750  3950 750  3900
$Comp
L power:GND #PWR0121
U 1 1
P 1150 4850
F 0 "#PWR0121" H 1150 4600 50  0001 C CNN
F 1 "GND" H 1155 4677 50  0000 C CNN
F 2 "" H 1150 4850 50  0001 C CNN
F 3 "" H 1150 4850 50  0001 C CNN
	1    1150 4850
	1    0    0    -1  
$EndComp
$Comp
L power:GND #PWR0122
U 1 1
P 1150 3400
F 0 "#PWR0122" H 1150 3150 50  0001 C CNN
F 1 "GND" H 1155 3227 50  0000 C CNN
F 2 "" H 1150 3400 50  0001 C CNN
F 3 "" H 1150 3400 50  0001 C CNN
	1    1150 3400
	1    0    0    -1  
$EndComp
$Comp
L power:GND #PWR0123
U 1 1
P 2300 3400
F 0 "#PWR0123" H 2300 3150 50  0001 C CNN
F 1 "GND" H 2305 3227 50  0000 C CNN
F 2 "" H 2300 3400 50  0001 C CNN
F 3 "" H 2300 3400 50  0001 C CNN
	1    2300 3400
	1    0    0    -1  
$EndComp
$Comp
L power:GND #PWR0124
U 1 1
P 3600 3400
F 0 "#PWR0124" H 3600 3150 50  0001 C CNN
F 1 "GND" H 3605 3227 50  0000 C CNN
F 2 "" H 3600 3400 50  0001 C CNN
F 3 "" H 3600 3400 50  0001 C CNN
	1    3600 3400
	1    0    0    -1  
$EndComp
$Comp
L power:GND #PWR0125
U 1 1
P 1150 1950
F 0 "#PWR0125" H 1150 1700 50  0001 C CNN
F 1 "GND" H 1155 1777 50  0000 C CNN
F 2 "" H 1150 1950 50  0001 C CNN
F 3 "" H 1150 1950 50  0001 C CNN
	1    1150 1950
	1    0    0    -1  
$EndComp
$Comp
L power:GND #PWR0126
U 1 1
P 2350 1950
F 0 "#PWR0126" H 2350 1700 50  0001 C CNN
F 1 "GND" H 2355 1777 50  0000 C CNN
F 2 "" H 2350 1950 50  0001 C CNN
F 3 "" H 2350 1950 50  0001 C CNN
	1    2350 1950
	1    0    0    -1  
$EndComp
$Comp
L power:GND #PWR0127
U 1 1
P 3600 1950
F 0 "#PWR0127" H 3600 1700 50  0001 C CNN
F 1 "GND" H 3605 1777 50  0000 C CNN
F 2 "" H 3600 1950 50  0001 C CNN
F 3 "" H 3600 1950 50  0001 C CNN
	1    3600 1950
	1    0    0    -1  
$EndComp
$Comp
L power:GND #PWR0128
U 1 1
P 4850 1950
F 0 "#PWR0128" H 4850 1700 50  0001 C CNN
F 1 "GND" H 4855 1777 50  0000 C CNN
F 2 "" H 4850 1950 50  0001 C CNN
F 3 "" H 4850 1950 50  0001 C CNN
	1    4850 1950
	1    0    0    -1  
$EndComp
NoConn ~ 8400 6050
NoConn ~ 4250 7150
NoConn ~ 4250 7250
NoConn ~ 4250 7350
NoConn ~ 4250 4950
NoConn ~ 5800 3150
$EndSCHEMATC
